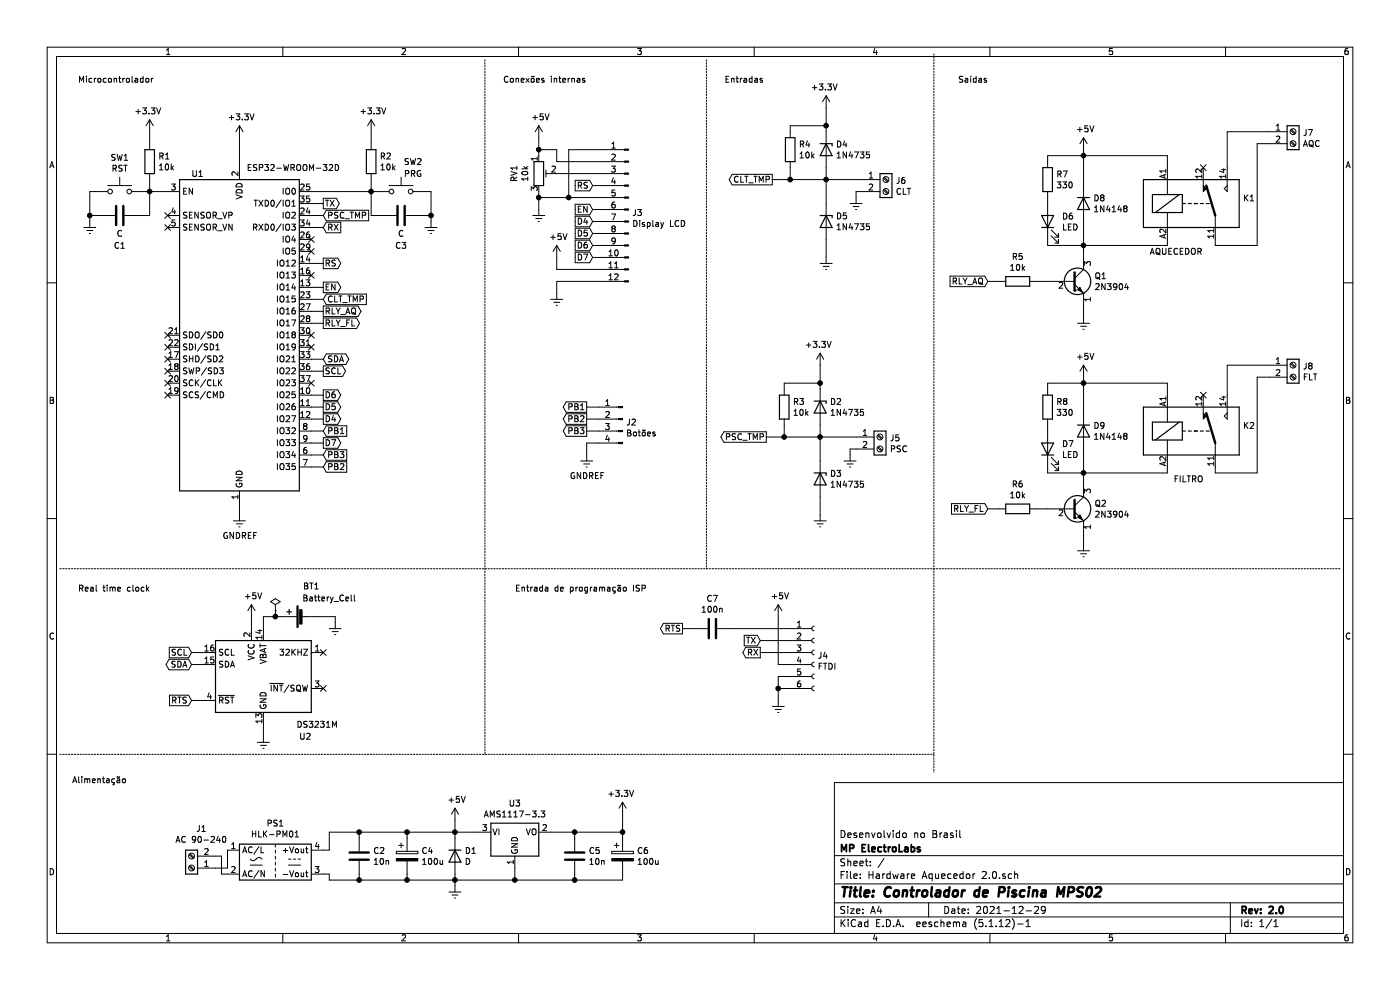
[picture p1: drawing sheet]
EESchema Schematic File Version 4
EELAYER 30 0
EELAYER END
$Descr A4 11693 8268
encoding utf-8
Sheet 1 1
Title "Controlador de Piscina MPS02"
Date "2021-12-29"
Rev "2.0"
Comp "MP ElectroLabs"
Comment1 "Desenvolvido no Brasil"
Comment2 ""
Comment3 ""
Comment4 ""
$EndDescr
Text GLabel 4900 3400 0    50   Output ~ 0
PB1
Wire Wire Line
	5000 3400 4900 3400
Text GLabel 4900 3500 0    50   Output ~ 0
PB2
Wire Wire Line
	5000 3500 4900 3500
Text GLabel 4900 3600 0    50   Output ~ 0
PB3
Wire Wire Line
	5000 3600 4900 3600
$Comp
L Relay:FINDER-36.11 K1
U 1 1
P 9950 1700
F 0 "K1" H 10380 1746 50  0000 L CNN
F 1 "AQUECEDOR" H 9600 1300 50  0000 L CNN
F 2 "Relay_THT:Relay_SPDT_Finder_36.11" H 11220 1670 50  0001 C CNN
F 3 "https://gfinder.findernet.com/public/attachments/36/EN/S36EN.pdf" H 9950 1700 50  0001 C CNN
	1    9950 1700
	1    0    0    -1  
$EndComp
$Comp
L Device:D D8
U 1 1
P 9050 1700
F 0 "D8" V 9004 1780 50  0000 L CNN
F 1 "1N4148" V 9095 1780 50  0000 L CNN
F 2 "Diode_THT:D_A-405_P7.62mm_Horizontal" H 9050 1700 50  0001 C CNN
F 3 "~" H 9050 1700 50  0001 C CNN
	1    9050 1700
	0    1    1    0   
$EndComp
$Comp
L Transistor_BJT:2N3904 Q1
U 1 1
P 8950 2350
F 0 "Q1" H 9140 2396 50  0000 L CNN
F 1 "2N3904" H 9140 2305 50  0000 L CNN
F 2 "Package_TO_SOT_THT:TO-92_Inline" H 9150 2275 50  0001 L CIN
F 3 "https://www.fairchildsemi.com/datasheets/2N/2N3904.pdf" H 8950 2350 50  0001 L CNN
	1    8950 2350
	1    0    0    -1  
$EndComp
$Comp
L power:GNDREF #PWR026
U 1 1
P 9050 2650
F 0 "#PWR026" H 9050 2400 50  0001 C CNN
F 1 "GNDREF" H 9055 2477 50  0001 C CNN
F 2 "" H 9050 2650 50  0001 C CNN
F 3 "" H 9050 2650 50  0001 C CNN
	1    9050 2650
	1    0    0    -1  
$EndComp
$Comp
L power:+5V #PWR025
U 1 1
P 9050 1250
F 0 "#PWR025" H 9050 1100 50  0001 C CNN
F 1 "+5V" H 9065 1423 50  0000 C CNN
F 2 "" H 9050 1250 50  0001 C CNN
F 3 "" H 9050 1250 50  0001 C CNN
	1    9050 1250
	1    0    0    -1  
$EndComp
$Comp
L Device:R R7
U 1 1
P 8750 1500
F 0 "R7" H 8820 1546 50  0000 L CNN
F 1 "330" H 8820 1455 50  0000 L CNN
F 2 "Resistor_SMD:R_0805_2012Metric_Pad1.20x1.40mm_HandSolder" V 8680 1500 50  0001 C CNN
F 3 "~" H 8750 1500 50  0001 C CNN
	1    8750 1500
	1    0    0    -1  
$EndComp
$Comp
L Device:LED D6
U 1 1
P 8750 1850
F 0 "D6" V 8789 1732 50  0000 R CNN
F 1 "LED" V 8698 1732 50  0000 R CNN
F 2 "LED_THT:LED_D3.0mm" H 8750 1850 50  0001 C CNN
F 3 "~" H 8750 1850 50  0001 C CNN
	1    8750 1850
	0    -1   -1   0   
$EndComp
Wire Wire Line
	9050 1250 9050 1300
Wire Wire Line
	8750 1350 8750 1300
Wire Wire Line
	8750 1300 9050 1300
Connection ~ 9050 1300
Wire Wire Line
	9050 1300 9050 1550
Wire Wire Line
	9750 1300 9750 1400
Wire Wire Line
	8750 1650 8750 1700
Wire Wire Line
	9050 2150 9050 2050
Wire Wire Line
	8750 2000 8750 2050
Wire Wire Line
	8750 2050 9050 2050
Connection ~ 9050 2050
Wire Wire Line
	9050 2050 9050 1850
Wire Wire Line
	9750 2000 9750 2050
Wire Wire Line
	9050 2650 9050 2550
Wire Wire Line
	9050 1300 9750 1300
Wire Wire Line
	9050 2050 9750 2050
$Comp
L Device:R R5
U 1 1
P 8500 2350
F 0 "R5" V 8293 2350 50  0000 C CNN
F 1 "10k" V 8384 2350 50  0000 C CNN
F 2 "Resistor_SMD:R_0805_2012Metric_Pad1.20x1.40mm_HandSolder" V 8430 2350 50  0001 C CNN
F 3 "~" H 8500 2350 50  0001 C CNN
	1    8500 2350
	0    1    1    0   
$EndComp
Text GLabel 8250 2350 0    50   Input ~ 0
RLY_AQ
Wire Wire Line
	8250 2350 8350 2350
Wire Wire Line
	8650 2350 8750 2350
$Comp
L Relay:FINDER-36.11 K2
U 1 1
P 9950 3600
F 0 "K2" H 10380 3646 50  0000 L CNN
F 1 "FILTRO" H 9800 3200 50  0000 L CNN
F 2 "Relay_THT:Relay_SPDT_Finder_36.11" H 11220 3570 50  0001 C CNN
F 3 "https://gfinder.findernet.com/public/attachments/36/EN/S36EN.pdf" H 9950 3600 50  0001 C CNN
	1    9950 3600
	1    0    0    -1  
$EndComp
$Comp
L Device:D D9
U 1 1
P 9050 3600
F 0 "D9" V 9004 3680 50  0000 L CNN
F 1 "1N4148" V 9095 3680 50  0000 L CNN
F 2 "Diode_THT:D_A-405_P7.62mm_Horizontal" H 9050 3600 50  0001 C CNN
F 3 "~" H 9050 3600 50  0001 C CNN
	1    9050 3600
	0    1    1    0   
$EndComp
$Comp
L Transistor_BJT:2N3904 Q2
U 1 1
P 8950 4250
F 0 "Q2" H 9140 4296 50  0000 L CNN
F 1 "2N3904" H 9140 4205 50  0000 L CNN
F 2 "Package_TO_SOT_THT:TO-92_Inline" H 9150 4175 50  0001 L CIN
F 3 "https://www.fairchildsemi.com/datasheets/2N/2N3904.pdf" H 8950 4250 50  0001 L CNN
	1    8950 4250
	1    0    0    -1  
$EndComp
$Comp
L power:GNDREF #PWR028
U 1 1
P 9050 4550
F 0 "#PWR028" H 9050 4300 50  0001 C CNN
F 1 "GNDREF" H 9055 4377 50  0001 C CNN
F 2 "" H 9050 4550 50  0001 C CNN
F 3 "" H 9050 4550 50  0001 C CNN
	1    9050 4550
	1    0    0    -1  
$EndComp
$Comp
L power:+5V #PWR027
U 1 1
P 9050 3150
F 0 "#PWR027" H 9050 3000 50  0001 C CNN
F 1 "+5V" H 9065 3323 50  0000 C CNN
F 2 "" H 9050 3150 50  0001 C CNN
F 3 "" H 9050 3150 50  0001 C CNN
	1    9050 3150
	1    0    0    -1  
$EndComp
$Comp
L Device:R R8
U 1 1
P 8750 3400
F 0 "R8" H 8820 3446 50  0000 L CNN
F 1 "330" H 8820 3355 50  0000 L CNN
F 2 "Resistor_SMD:R_0805_2012Metric_Pad1.20x1.40mm_HandSolder" V 8680 3400 50  0001 C CNN
F 3 "~" H 8750 3400 50  0001 C CNN
	1    8750 3400
	1    0    0    -1  
$EndComp
$Comp
L Device:LED D7
U 1 1
P 8750 3750
F 0 "D7" V 8789 3632 50  0000 R CNN
F 1 "LED" V 8698 3632 50  0000 R CNN
F 2 "LED_THT:LED_D3.0mm" H 8750 3750 50  0001 C CNN
F 3 "~" H 8750 3750 50  0001 C CNN
	1    8750 3750
	0    -1   -1   0   
$EndComp
Wire Wire Line
	9050 3150 9050 3200
Wire Wire Line
	8750 3250 8750 3200
Wire Wire Line
	8750 3200 9050 3200
Connection ~ 9050 3200
Wire Wire Line
	9050 3200 9050 3450
Wire Wire Line
	9750 3200 9750 3300
Wire Wire Line
	8750 3550 8750 3600
Wire Wire Line
	9050 4050 9050 3950
Wire Wire Line
	8750 3900 8750 3950
Wire Wire Line
	8750 3950 9050 3950
Connection ~ 9050 3950
Wire Wire Line
	9050 3950 9050 3750
Wire Wire Line
	9750 3900 9750 3950
Wire Wire Line
	9050 4550 9050 4450
Wire Wire Line
	9050 3200 9750 3200
Wire Wire Line
	9050 3950 9750 3950
$Comp
L Device:R R6
U 1 1
P 8500 4250
F 0 "R6" V 8293 4250 50  0000 C CNN
F 1 "10k" V 8384 4250 50  0000 C CNN
F 2 "Resistor_SMD:R_0805_2012Metric_Pad1.20x1.40mm_HandSolder" V 8430 4250 50  0001 C CNN
F 3 "~" H 8500 4250 50  0001 C CNN
	1    8500 4250
	0    1    1    0   
$EndComp
Text GLabel 8250 4250 0    50   Input ~ 0
RLY_FL
Wire Wire Line
	8250 4250 8350 4250
Wire Wire Line
	8650 4250 8750 4250
$Comp
L Connector:Screw_Terminal_01x02 J7
U 1 1
P 10800 1100
F 0 "J7" H 10880 1092 50  0000 L CNN
F 1 "AQC" H 10880 1001 50  0000 L CNN
F 2 "Connector_Phoenix_MC_HighVoltage:PhoenixContact_MC_1,5_2-G-5.08_1x02_P5.08mm_Horizontal" H 10800 1100 50  0001 C CNN
F 3 "~" H 10800 1100 50  0001 C CNN
	1    10800 1100
	1    0    0    -1  
$EndComp
Wire Wire Line
	10150 2000 10150 2050
Wire Wire Line
	10150 2050 10500 2050
Wire Wire Line
	10500 2050 10500 1200
Wire Wire Line
	10500 1200 10600 1200
Wire Wire Line
	10250 1400 10250 1100
Wire Wire Line
	10250 1100 10600 1100
$Comp
L Connector:Screw_Terminal_01x02 J8
U 1 1
P 10800 3050
F 0 "J8" H 10880 3042 50  0000 L CNN
F 1 "FLT" H 10880 2951 50  0000 L CNN
F 2 "Connector_Phoenix_MC_HighVoltage:PhoenixContact_MC_1,5_2-G-5.08_1x02_P5.08mm_Horizontal" H 10800 3050 50  0001 C CNN
F 3 "~" H 10800 3050 50  0001 C CNN
	1    10800 3050
	1    0    0    -1  
$EndComp
Wire Wire Line
	10150 3950 10500 3950
Wire Wire Line
	10500 3950 10500 3150
Wire Wire Line
	10500 3150 10600 3150
Wire Wire Line
	10250 3050 10600 3050
Wire Wire Line
	10150 3950 10150 3900
Wire Wire Line
	10250 3050 10250 3300
$Comp
L Device:R R4
U 1 1
P 6600 1250
F 0 "R4" H 6670 1296 50  0000 L CNN
F 1 "10k" H 6670 1205 50  0000 L CNN
F 2 "Resistor_SMD:R_0805_2012Metric_Pad1.20x1.40mm_HandSolder" V 6530 1250 50  0001 C CNN
F 3 "~" H 6600 1250 50  0001 C CNN
	1    6600 1250
	1    0    0    -1  
$EndComp
$Comp
L Connector:Screw_Terminal_01x02 J6
U 1 1
P 7400 1500
F 0 "J6" H 7480 1492 50  0000 L CNN
F 1 "CLT" H 7480 1401 50  0000 L CNN
F 2 "Connector_Phoenix_MC_HighVoltage:PhoenixContact_MC_1,5_2-G-5.08_1x02_P5.08mm_Horizontal" H 7400 1500 50  0001 C CNN
F 3 "~" H 7400 1500 50  0001 C CNN
	1    7400 1500
	1    0    0    -1  
$EndComp
$Comp
L Device:D_Zener D5
U 1 1
P 6900 1850
F 0 "D5" V 6854 1930 50  0000 L CNN
F 1 "1N4735" V 6945 1930 50  0000 L CNN
F 2 "Diode_THT:D_A-405_P7.62mm_Horizontal" H 6900 1850 50  0001 C CNN
F 3 "~" H 6900 1850 50  0001 C CNN
	1    6900 1850
	0    1    1    0   
$EndComp
$Comp
L Device:D_Zener D4
U 1 1
P 6900 1250
F 0 "D4" V 6854 1330 50  0000 L CNN
F 1 "1N4735" V 6945 1330 50  0000 L CNN
F 2 "Diode_THT:D_A-405_P7.62mm_Horizontal" H 6900 1250 50  0001 C CNN
F 3 "~" H 6900 1250 50  0001 C CNN
	1    6900 1250
	0    1    1    0   
$EndComp
$Comp
L power:GNDREF #PWR022
U 1 1
P 6900 2150
F 0 "#PWR022" H 6900 1900 50  0001 C CNN
F 1 "GNDREF" H 6905 1977 50  0001 C CNN
F 2 "" H 6900 2150 50  0001 C CNN
F 3 "" H 6900 2150 50  0001 C CNN
	1    6900 2150
	1    0    0    -1  
$EndComp
Wire Wire Line
	6600 1400 6600 1500
Wire Wire Line
	6600 1500 6900 1500
Wire Wire Line
	6900 1400 6900 1500
Connection ~ 6900 1500
Wire Wire Line
	6900 1500 7200 1500
Wire Wire Line
	6900 1700 6900 1500
Wire Wire Line
	6900 2150 6900 2000
$Comp
L power:GNDREF #PWR024
U 1 1
P 7150 1650
F 0 "#PWR024" H 7150 1400 50  0001 C CNN
F 1 "GNDREF" H 7350 1550 50  0001 C CNN
F 2 "" H 7150 1650 50  0001 C CNN
F 3 "" H 7150 1650 50  0001 C CNN
	1    7150 1650
	1    0    0    -1  
$EndComp
Wire Wire Line
	7200 1600 7150 1600
Wire Wire Line
	7150 1600 7150 1650
Wire Wire Line
	6600 1100 6600 1050
Wire Wire Line
	6600 1050 6900 1050
Connection ~ 6900 1050
Wire Wire Line
	6900 1050 6900 1100
Text GLabel 6450 1500 0    50   Output ~ 0
CLT_TMP
Wire Wire Line
	6450 1500 6600 1500
Connection ~ 6600 1500
$Comp
L Device:R R3
U 1 1
P 6550 3400
F 0 "R3" H 6620 3446 50  0000 L CNN
F 1 "10k" H 6620 3355 50  0000 L CNN
F 2 "Resistor_SMD:R_0805_2012Metric_Pad1.20x1.40mm_HandSolder" V 6480 3400 50  0001 C CNN
F 3 "~" H 6550 3400 50  0001 C CNN
	1    6550 3400
	1    0    0    -1  
$EndComp
$Comp
L Connector:Screw_Terminal_01x02 J5
U 1 1
P 7350 3650
F 0 "J5" H 7430 3642 50  0000 L CNN
F 1 "PSC" H 7430 3551 50  0000 L CNN
F 2 "Connector_Phoenix_MC_HighVoltage:PhoenixContact_MC_1,5_2-G-5.08_1x02_P5.08mm_Horizontal" H 7350 3650 50  0001 C CNN
F 3 "~" H 7350 3650 50  0001 C CNN
	1    7350 3650
	1    0    0    -1  
$EndComp
$Comp
L Device:D_Zener D3
U 1 1
P 6850 4000
F 0 "D3" V 6804 4080 50  0000 L CNN
F 1 "1N4735" V 6895 4080 50  0000 L CNN
F 2 "Diode_THT:D_A-405_P7.62mm_Horizontal" H 6850 4000 50  0001 C CNN
F 3 "~" H 6850 4000 50  0001 C CNN
	1    6850 4000
	0    1    1    0   
$EndComp
$Comp
L Device:D_Zener D2
U 1 1
P 6850 3400
F 0 "D2" V 6804 3480 50  0000 L CNN
F 1 "1N4735" V 6895 3480 50  0000 L CNN
F 2 "Diode_THT:D_A-405_P7.62mm_Horizontal" H 6850 3400 50  0001 C CNN
F 3 "~" H 6850 3400 50  0001 C CNN
	1    6850 3400
	0    1    1    0   
$EndComp
$Comp
L power:GNDREF #PWR020
U 1 1
P 6850 4300
F 0 "#PWR020" H 6850 4050 50  0001 C CNN
F 1 "GNDREF" H 6855 4127 50  0001 C CNN
F 2 "" H 6850 4300 50  0001 C CNN
F 3 "" H 6850 4300 50  0001 C CNN
	1    6850 4300
	1    0    0    -1  
$EndComp
Wire Wire Line
	6550 3550 6550 3650
Wire Wire Line
	6550 3650 6850 3650
Wire Wire Line
	6850 3550 6850 3650
Connection ~ 6850 3650
Wire Wire Line
	6850 3650 7150 3650
Wire Wire Line
	6850 3850 6850 3650
Wire Wire Line
	6850 4300 6850 4150
$Comp
L power:GNDREF #PWR023
U 1 1
P 7100 3800
F 0 "#PWR023" H 7100 3550 50  0001 C CNN
F 1 "GNDREF" H 7300 3700 50  0001 C CNN
F 2 "" H 7100 3800 50  0001 C CNN
F 3 "" H 7100 3800 50  0001 C CNN
	1    7100 3800
	1    0    0    -1  
$EndComp
Wire Wire Line
	7150 3750 7100 3750
Wire Wire Line
	7100 3750 7100 3800
Wire Wire Line
	6550 3250 6550 3200
Wire Wire Line
	6550 3200 6850 3200
Connection ~ 6850 3200
Wire Wire Line
	6850 3200 6850 3250
Text GLabel 6400 3650 0    50   Output ~ 0
PSC_TMP
Wire Wire Line
	6400 3650 6550 3650
Connection ~ 6550 3650
$Comp
L Connector:Conn_01x06_Female J4
U 1 1
P 6800 5450
F 0 "J4" H 6828 5426 50  0000 L CNN
F 1 "FTDI" H 6828 5335 50  0000 L CNN
F 2 "Connector_PinHeader_2.54mm:PinHeader_1x06_P2.54mm_Vertical" H 6800 5450 50  0001 C CNN
F 3 "~" H 6800 5450 50  0001 C CNN
	1    6800 5450
	1    0    0    -1  
$EndComp
$Comp
L power:GNDREF #PWR018
U 1 1
P 6500 5850
F 0 "#PWR018" H 6500 5600 50  0001 C CNN
F 1 "GNDREF" H 6505 5677 50  0001 C CNN
F 2 "" H 6500 5850 50  0001 C CNN
F 3 "" H 6500 5850 50  0001 C CNN
	1    6500 5850
	1    0    0    -1  
$EndComp
Wire Wire Line
	6600 5650 6500 5650
Wire Wire Line
	6500 5650 6500 5750
Wire Wire Line
	6600 5750 6500 5750
Connection ~ 6500 5750
Wire Wire Line
	6500 5750 6500 5850
$Comp
L power:+5V #PWR017
U 1 1
P 6500 5150
F 0 "#PWR017" H 6500 5000 50  0001 C CNN
F 1 "+5V" H 6515 5323 50  0000 C CNN
F 2 "" H 6500 5150 50  0001 C CNN
F 3 "" H 6500 5150 50  0001 C CNN
	1    6500 5150
	1    0    0    -1  
$EndComp
Wire Wire Line
	6600 5550 6500 5550
Wire Wire Line
	6500 5550 6500 5150
Text GLabel 6350 5450 0    50   Output ~ 0
RX
Text GLabel 6350 5350 0    50   Input ~ 0
TX
Text GLabel 5700 5250 0    50   Output ~ 0
RTS
Wire Wire Line
	6100 5250 6600 5250
Wire Wire Line
	5700 5250 5800 5250
$Comp
L Device:R_POT_TRIM RV1
U 1 1
P 4500 1450
F 0 "RV1" V 4293 1450 50  0000 C CNN
F 1 "10k" V 4384 1450 50  0000 C CNN
F 2 "Potentiometer_THT:Potentiometer_Runtron_RM-065_Vertical" H 4500 1450 50  0001 C CNN
F 3 "~" H 4500 1450 50  0001 C CNN
	1    4500 1450
	1    0    0    -1  
$EndComp
$Comp
L power:GNDREF #PWR013
U 1 1
P 4500 1750
F 0 "#PWR013" H 4500 1500 50  0001 C CNN
F 1 "GNDREF" H 4505 1577 50  0001 C CNN
F 2 "" H 4500 1750 50  0001 C CNN
F 3 "" H 4500 1750 50  0001 C CNN
	1    4500 1750
	1    0    0    -1  
$EndComp
Text GLabel 4950 1550 0    50   Input ~ 0
RS
Text GLabel 4950 1750 0    50   Input ~ 0
EN
Text GLabel 4950 2150 0    50   Input ~ 0
D7
Text GLabel 4950 2050 0    50   Input ~ 0
D6
Text GLabel 4950 1950 0    50   Input ~ 0
D5
Text GLabel 4950 1850 0    50   Input ~ 0
D4
$Comp
L power:GNDREF #PWR015
U 1 1
P 4650 2450
F 0 "#PWR015" H 4650 2200 50  0001 C CNN
F 1 "GNDREF" H 4655 2277 50  0001 C CNN
F 2 "" H 4650 2450 50  0001 C CNN
F 3 "" H 4650 2450 50  0001 C CNN
	1    4650 2450
	1    0    0    -1  
$EndComp
Wire Wire Line
	6350 5350 6600 5350
Wire Wire Line
	6600 5450 6350 5450
NoConn ~ 10050 1400
NoConn ~ 10050 3300
$Comp
L Device:CP C4
U 1 1
P 3400 7150
F 0 "C4" H 3518 7196 50  0000 L CNN
F 1 "100u" H 3518 7105 50  0000 L CNN
F 2 "Capacitor_THT:CP_Radial_D6.3mm_P2.50mm" H 3438 7000 50  0001 C CNN
F 3 "~" H 3400 7150 50  0001 C CNN
	1    3400 7150
	1    0    0    -1  
$EndComp
$Comp
L Device:C C2
U 1 1
P 3000 7150
F 0 "C2" H 3115 7196 50  0000 L CNN
F 1 "10n" H 3115 7105 50  0000 L CNN
F 2 "Capacitor_SMD:C_0805_2012Metric_Pad1.18x1.45mm_HandSolder" H 3038 7000 50  0001 C CNN
F 3 "~" H 3000 7150 50  0001 C CNN
	1    3000 7150
	1    0    0    -1  
$EndComp
$Comp
L Device:C C7
U 1 1
P 5950 5250
F 0 "C7" V 5698 5250 50  0000 C CNN
F 1 "100n" V 5789 5250 50  0000 C CNN
F 2 "Capacitor_SMD:C_0805_2012Metric_Pad1.18x1.45mm_HandSolder" H 5988 5100 50  0001 C CNN
F 3 "~" H 5950 5250 50  0001 C CNN
	1    5950 5250
	0    1    1    0   
$EndComp
$Comp
L Device:D D1
U 1 1
P 3800 7150
F 0 "D1" V 3754 7230 50  0000 L CNN
F 1 "D" V 3845 7230 50  0000 L CNN
F 2 "Diode_THT:D_A-405_P7.62mm_Horizontal" H 3800 7150 50  0001 C CNN
F 3 "~" H 3800 7150 50  0001 C CNN
	1    3800 7150
	0    1    1    0   
$EndComp
$Comp
L power:GNDREF #PWR011
U 1 1
P 3800 7400
F 0 "#PWR011" H 3800 7150 50  0001 C CNN
F 1 "GNDREF" H 3805 7227 50  0001 C CNN
F 2 "" H 3800 7400 50  0001 C CNN
F 3 "" H 3800 7400 50  0001 C CNN
	1    3800 7400
	1    0    0    -1  
$EndComp
$Comp
L power:+5V #PWR010
U 1 1
P 3800 6850
F 0 "#PWR010" H 3800 6700 50  0001 C CNN
F 1 "+5V" H 3815 7023 50  0000 C CNN
F 2 "" H 3800 6850 50  0001 C CNN
F 3 "" H 3800 6850 50  0001 C CNN
	1    3800 6850
	1    0    0    -1  
$EndComp
Wire Wire Line
	3800 6950 3800 7000
Wire Wire Line
	3800 6850 3800 6950
Connection ~ 3800 6950
Wire Wire Line
	3400 7000 3400 6950
Connection ~ 3400 6950
Wire Wire Line
	3400 6950 3800 6950
Wire Wire Line
	3000 7000 3000 6950
Wire Wire Line
	3000 6950 3400 6950
Wire Wire Line
	3800 7350 3800 7300
Wire Wire Line
	3800 7400 3800 7350
Connection ~ 3800 7350
Wire Wire Line
	3400 7300 3400 7350
Connection ~ 3400 7350
Wire Wire Line
	3400 7350 3800 7350
Wire Wire Line
	3000 7300 3000 7350
Wire Wire Line
	3000 7350 3400 7350
Wire Wire Line
	4000 6950 3800 6950
Wire Wire Line
	4950 1850 5050 1850
Wire Wire Line
	4950 1950 5050 1950
Wire Wire Line
	4950 2050 5050 2050
Wire Wire Line
	4950 2150 5050 2150
Wire Wire Line
	4950 1550 5050 1550
Wire Wire Line
	4950 1750 5050 1750
Wire Wire Line
	4650 2450 4650 2350
$Comp
L Converter_ACDC:HLK-PM01 PS1
U 1 1
P 2300 7200
F 0 "PS1" H 2300 7525 50  0000 C CNN
F 1 "HLK-PM01" H 2300 7434 50  0000 C CNN
F 2 "Converter_ACDC:Converter_ACDC_HiLink_HLK-PMxx" H 2300 6900 50  0001 C CNN
F 3 "http://www.hlktech.net/product_detail.php?ProId=54" H 2700 6850 50  0001 C CNN
	1    2300 7200
	1    0    0    -1  
$EndComp
Wire Wire Line
	2700 7100 2750 7100
Wire Wire Line
	2750 7100 2750 6950
Wire Wire Line
	2750 6950 3000 6950
Connection ~ 3000 6950
Wire Wire Line
	2700 7300 2750 7300
Wire Wire Line
	2750 7300 2750 7350
Wire Wire Line
	2750 7350 3000 7350
Connection ~ 3000 7350
$Comp
L Connector:Screw_Terminal_01x02 J1
U 1 1
P 1600 7250
F 0 "J1" H 1518 6925 50  0000 C CNN
F 1 "AC 90-240" H 1518 7016 50  0000 C CNN
F 2 "Connector_Phoenix_MC_HighVoltage:PhoenixContact_MC_1,5_2-G-5.08_1x02_P5.08mm_Horizontal" H 1600 7250 50  0001 C CNN
F 3 "~" H 1600 7250 50  0001 C CNN
	1    1600 7250
	-1   0    0    1   
$EndComp
Wire Notes Line
	500  4750 11200 4750
Wire Wire Line
	1800 7150 1850 7150
Wire Wire Line
	1850 7150 1850 7300
Wire Wire Line
	1850 7300 1900 7300
Wire Wire Line
	1800 7250 1900 7250
Wire Wire Line
	1900 7250 1900 7100
Text Notes 650  700  0    50   ~ 0
Microcontrolador
Text Notes 6050 700  0    50   ~ 0
Entradas
Text Notes 8000 700  0    50   ~ 0
Saídas
Text Notes 4300 4950 0    50   ~ 0
Entrada de programação ISP
Text Notes 650  4950 0    50   ~ 0
Real time clock
Text Notes 4200 700  0    50   ~ 0
Conexões internas\n
Text Notes 600  6550 0    50   ~ 0
Alimentação\n
$Comp
L Timer_RTC:DS3231M U2
U 1 1
P 2200 5650
F 0 "U2" H 2550 5150 50  0000 C CNN
F 1 "DS3231M" H 2650 5250 50  0000 C CNN
F 2 "Package_SO:SOIC-16W_7.5x10.3mm_P1.27mm" H 2200 5050 50  0001 C CNN
F 3 "http://datasheets.maximintegrated.com/en/ds/DS3231.pdf" H 2470 5700 50  0001 C CNN
	1    2200 5650
	1    0    0    -1  
$EndComp
$Comp
L power:GNDREF #PWR06
U 1 1
P 2200 6150
F 0 "#PWR06" H 2200 5900 50  0001 C CNN
F 1 "GNDREF" H 2205 5977 50  0001 C CNN
F 2 "" H 2200 6150 50  0001 C CNN
F 3 "" H 2200 6150 50  0001 C CNN
	1    2200 6150
	1    0    0    -1  
$EndComp
Text GLabel 1600 5450 0    50   Input ~ 0
SCL
Text GLabel 1600 5550 0    50   BiDi ~ 0
SDA
Wire Wire Line
	1700 5450 1600 5450
Wire Wire Line
	1700 5550 1600 5550
$Comp
L power:+5V #PWR05
U 1 1
P 2100 5150
F 0 "#PWR05" H 2100 5000 50  0001 C CNN
F 1 "+5V" H 2115 5323 50  0000 C CNN
F 2 "" H 2100 5150 50  0001 C CNN
F 3 "" H 2100 5150 50  0001 C CNN
	1    2100 5150
	1    0    0    -1  
$EndComp
Wire Wire Line
	2200 6150 2200 6050
Wire Wire Line
	2100 5250 2100 5150
$Comp
L Device:Battery_Cell BT1
U 1 1
P 2550 5150
F 0 "BT1" V 2800 5100 50  0000 C CNN
F 1 "Battery_Cell" V 2700 4950 50  0000 C CNN
F 2 "Battery:BatteryHolder_Keystone_103_1x20mm" V 2550 5210 50  0001 C CNN
F 3 "~" V 2550 5210 50  0001 C CNN
	1    2550 5150
	0    -1   -1   0   
$EndComp
$Comp
L power:GNDREF #PWR07
U 1 1
P 2800 5200
F 0 "#PWR07" H 2800 4950 50  0001 C CNN
F 1 "GNDREF" H 2805 5027 50  0001 C CNN
F 2 "" H 2800 5200 50  0001 C CNN
F 3 "" H 2800 5200 50  0001 C CNN
	1    2800 5200
	1    0    0    -1  
$EndComp
Wire Wire Line
	2800 5200 2800 5150
Wire Wire Line
	2800 5150 2650 5150
Wire Wire Line
	2350 5150 2300 5150
Wire Wire Line
	2200 5150 2200 5250
Text GLabel 1600 5850 0    50   Input ~ 0
RTS
Wire Wire Line
	1600 5850 1700 5850
NoConn ~ 2700 5450
NoConn ~ 2700 5750
$Comp
L power:PWR_FLAG #FLG01
U 1 1
P 2300 5100
F 0 "#FLG01" H 2300 5175 50  0001 C CNN
F 1 "PWR_FLAG" H 2300 5273 50  0001 C CNN
F 2 "" H 2300 5100 50  0001 C CNN
F 3 "~" H 2300 5100 50  0001 C CNN
	1    2300 5100
	1    0    0    -1  
$EndComp
Wire Wire Line
	2300 5100 2300 5150
Connection ~ 2300 5150
Wire Wire Line
	2300 5150 2200 5150
$Comp
L RF_Module:ESP32-WROOM-32D U1
U 1 1
P 2000 2800
F 0 "U1" H 1650 4150 50  0000 C CNN
F 1 "ESP32-WROOM-32D" H 2450 4200 50  0000 C CNN
F 2 "RF_Module:ESP32-WROOM-32" H 2000 1300 50  0001 C CNN
F 3 "https://www.espressif.com/sites/default/files/documentation/esp32-wroom-32d_esp32-wroom-32u_datasheet_en.pdf" H 1700 2850 50  0001 C CNN
	1    2000 2800
	1    0    0    -1  
$EndComp
Text GLabel 2700 3800 2    50   Input ~ 0
PB3
Wire Wire Line
	2600 3800 2700 3800
$Comp
L Switch:SW_Push SW2
U 1 1
P 3350 1600
F 0 "SW2" H 3450 1850 50  0000 C CNN
F 1 "PRG" H 3450 1750 50  0000 C CNN
F 2 "Button_Switch_THT:SW_PUSH_6mm" H 3350 1800 50  0001 C CNN
F 3 "~" H 3350 1800 50  0001 C CNN
	1    3350 1600
	1    0    0    -1  
$EndComp
Wire Wire Line
	2600 3900 2700 3900
Text GLabel 2700 3900 2    50   Input ~ 0
PB2
Wire Wire Line
	2600 3600 2700 3600
Text GLabel 2700 3600 2    50   Input ~ 0
PB1
Wire Wire Line
	2700 3500 2600 3500
Wire Wire Line
	2700 3400 2600 3400
Wire Wire Line
	2700 2400 2600 2400
Wire Wire Line
	2700 3300 2600 3300
Wire Wire Line
	2700 3700 2600 3700
Text GLabel 2700 2400 2    50   Output ~ 0
EN
Text GLabel 2700 3500 2    50   Output ~ 0
D4
Text GLabel 2700 3400 2    50   Output ~ 0
D5
Text GLabel 2700 3300 2    50   Output ~ 0
D6
Text GLabel 2700 3700 2    50   Output ~ 0
D7
Wire Wire Line
	2600 3000 2700 3000
Wire Wire Line
	2600 3100 2700 3100
Text GLabel 2700 3000 2    50   BiDi ~ 0
SDA
Text GLabel 2700 3100 2    50   Output ~ 0
SCL
$Comp
L Device:C C3
U 1 1
P 3350 1800
F 0 "C3" V 3600 1800 50  0000 C CNN
F 1 "C" V 3500 1800 50  0000 C CNN
F 2 "Capacitor_SMD:C_0805_2012Metric_Pad1.18x1.45mm_HandSolder" H 3388 1650 50  0001 C CNN
F 3 "~" H 3350 1800 50  0001 C CNN
	1    3350 1800
	0    1    1    0   
$EndComp
$Comp
L Device:R R2
U 1 1
P 3100 1350
F 0 "R2" H 3170 1396 50  0000 L CNN
F 1 "10k" H 3170 1305 50  0000 L CNN
F 2 "Resistor_SMD:R_0805_2012Metric_Pad1.20x1.40mm_HandSolder" V 3030 1350 50  0001 C CNN
F 3 "~" H 3100 1350 50  0001 C CNN
	1    3100 1350
	1    0    0    -1  
$EndComp
$Comp
L power:GNDREF #PWR09
U 1 1
P 3600 1850
F 0 "#PWR09" H 3600 1600 50  0001 C CNN
F 1 "GNDREF" H 3605 1677 50  0001 C CNN
F 2 "" H 3600 1850 50  0001 C CNN
F 3 "" H 3600 1850 50  0001 C CNN
	1    3600 1850
	1    0    0    -1  
$EndComp
Wire Wire Line
	3550 1600 3600 1600
Wire Wire Line
	3600 1600 3600 1800
Wire Wire Line
	3500 1800 3600 1800
Connection ~ 3600 1800
Wire Wire Line
	3600 1800 3600 1850
Wire Wire Line
	3150 1600 3100 1600
Wire Wire Line
	3200 1800 3100 1800
Wire Wire Line
	3100 1800 3100 1600
Connection ~ 3100 1600
Wire Wire Line
	3100 1600 3100 1500
$Comp
L power:+3.3V #PWR08
U 1 1
P 3100 1100
F 0 "#PWR08" H 3100 950 50  0001 C CNN
F 1 "+3.3V" H 3115 1273 50  0000 C CNN
F 2 "" H 3100 1100 50  0001 C CNN
F 3 "" H 3100 1100 50  0001 C CNN
	1    3100 1100
	1    0    0    -1  
$EndComp
Wire Wire Line
	3100 1200 3100 1100
$Comp
L Switch:SW_Push SW1
U 1 1
P 1000 1600
F 0 "SW1" H 1000 1885 50  0000 C CNN
F 1 "RST" H 1000 1794 50  0000 C CNN
F 2 "Button_Switch_THT:SW_PUSH_6mm" H 1000 1800 50  0001 C CNN
F 3 "~" H 1000 1800 50  0001 C CNN
	1    1000 1600
	-1   0    0    -1  
$EndComp
$Comp
L Device:C C1
U 1 1
P 1000 1800
F 0 "C1" V 1250 1800 50  0000 C CNN
F 1 "C" V 1150 1800 50  0000 C CNN
F 2 "Capacitor_SMD:C_0805_2012Metric_Pad1.18x1.45mm_HandSolder" H 1038 1650 50  0001 C CNN
F 3 "~" H 1000 1800 50  0001 C CNN
	1    1000 1800
	0    -1   1    0   
$EndComp
$Comp
L Device:R R1
U 1 1
P 1250 1350
F 0 "R1" H 1180 1396 50  0000 R CNN
F 1 "10k" H 1180 1305 50  0000 R CNN
F 2 "Resistor_SMD:R_0805_2012Metric_Pad1.20x1.40mm_HandSolder" V 1180 1350 50  0001 C CNN
F 3 "~" H 1250 1350 50  0001 C CNN
	1    1250 1350
	-1   0    0    -1  
$EndComp
$Comp
L power:GNDREF #PWR01
U 1 1
P 750 1850
F 0 "#PWR01" H 750 1600 50  0001 C CNN
F 1 "GNDREF" H 755 1677 50  0001 C CNN
F 2 "" H 750 1850 50  0001 C CNN
F 3 "" H 750 1850 50  0001 C CNN
	1    750  1850
	-1   0    0    -1  
$EndComp
Wire Wire Line
	800  1600 750  1600
Wire Wire Line
	750  1600 750  1800
Wire Wire Line
	850  1800 750  1800
Connection ~ 750  1800
Wire Wire Line
	750  1800 750  1850
Wire Wire Line
	1200 1600 1250 1600
Wire Wire Line
	1150 1800 1250 1800
Wire Wire Line
	1250 1800 1250 1600
Connection ~ 1250 1600
Wire Wire Line
	1250 1600 1250 1500
$Comp
L power:+3.3V #PWR02
U 1 1
P 1250 1100
F 0 "#PWR02" H 1250 950 50  0001 C CNN
F 1 "+3.3V" H 1265 1273 50  0000 C CNN
F 2 "" H 1250 1100 50  0001 C CNN
F 3 "" H 1250 1100 50  0001 C CNN
	1    1250 1100
	-1   0    0    -1  
$EndComp
Wire Wire Line
	1250 1200 1250 1100
Wire Wire Line
	1250 1600 1400 1600
$Comp
L power:+3.3V #PWR03
U 1 1
P 2000 1150
F 0 "#PWR03" H 2000 1000 50  0001 C CNN
F 1 "+3.3V" H 2015 1323 50  0000 C CNN
F 2 "" H 2000 1150 50  0001 C CNN
F 3 "" H 2000 1150 50  0001 C CNN
	1    2000 1150
	1    0    0    -1  
$EndComp
$Comp
L power:GNDREF #PWR04
U 1 1
P 2000 4300
F 0 "#PWR04" H 2000 4050 50  0001 C CNN
F 1 "GNDREF" H 2005 4127 50  0000 C CNN
F 2 "" H 2000 4300 50  0001 C CNN
F 3 "" H 2000 4300 50  0001 C CNN
	1    2000 4300
	1    0    0    -1  
$EndComp
Wire Wire Line
	2000 4300 2000 4200
Wire Wire Line
	2000 1400 2000 1150
Text GLabel 2700 1900 2    50   Input ~ 0
RX
Text GLabel 2700 1700 2    50   Output ~ 0
TX
Wire Wire Line
	2700 1700 2600 1700
Wire Wire Line
	2700 1900 2600 1900
Wire Wire Line
	2700 2200 2600 2200
Text GLabel 2700 2200 2    50   Output ~ 0
RS
$Comp
L Connector:Conn_01x12_Male J3
U 1 1
P 5250 1750
F 0 "J3" H 5222 1724 50  0000 R CNN
F 1 "Display LCD" H 5222 1633 50  0000 R CNN
F 2 "Connector_JST:JST_XH_B12B-XH-A_1x12_P2.50mm_Vertical" H 5250 1750 50  0001 C CNN
F 3 "~" H 5250 1750 50  0001 C CNN
	1    5250 1750
	-1   0    0    -1  
$EndComp
$Comp
L power:+5V #PWR012
U 1 1
P 4500 1150
F 0 "#PWR012" H 4500 1000 50  0001 C CNN
F 1 "+5V" H 4515 1323 50  0000 C CNN
F 2 "" H 4500 1150 50  0001 C CNN
F 3 "" H 4500 1150 50  0001 C CNN
	1    4500 1150
	1    0    0    -1  
$EndComp
Wire Wire Line
	4650 1450 5050 1450
Wire Wire Line
	4500 1750 4500 1650
Wire Wire Line
	4750 1650 4500 1650
Connection ~ 4500 1650
Wire Wire Line
	4500 1650 4500 1600
$Comp
L power:+5V #PWR014
U 1 1
P 4650 2150
F 0 "#PWR014" H 4650 2000 50  0001 C CNN
F 1 "+5V" H 4665 2323 50  0000 C CNN
F 2 "" H 4650 2150 50  0001 C CNN
F 3 "" H 4650 2150 50  0001 C CNN
	1    4650 2150
	1    0    0    -1  
$EndComp
Wire Wire Line
	4650 2150 4650 2250
Wire Wire Line
	4650 2250 5050 2250
Wire Wire Line
	4650 2350 5050 2350
Wire Wire Line
	4500 1150 4500 1250
Wire Wire Line
	4750 1250 5050 1250
Wire Wire Line
	4750 1250 4750 1650
Wire Wire Line
	5050 1350 4650 1350
Wire Wire Line
	4650 1350 4650 1250
Wire Wire Line
	4650 1250 4500 1250
Connection ~ 4500 1250
Wire Wire Line
	4500 1250 4500 1300
Wire Wire Line
	5050 1650 4750 1650
Connection ~ 4750 1650
$Comp
L Connector:Conn_01x04_Male J2
U 1 1
P 5200 3500
F 0 "J2" H 5172 3474 50  0000 R CNN
F 1 "Botões" H 5172 3383 50  0000 R CNN
F 2 "Connector_JST:JST_XH_B4B-XH-A_1x04_P2.50mm_Vertical" H 5200 3500 50  0001 C CNN
F 3 "~" H 5200 3500 50  0001 C CNN
	1    5200 3500
	-1   0    0    -1  
$EndComp
$Comp
L power:GNDREF #PWR016
U 1 1
P 4900 3800
F 0 "#PWR016" H 4900 3550 50  0001 C CNN
F 1 "GNDREF" H 4905 3627 50  0000 C CNN
F 2 "" H 4900 3800 50  0001 C CNN
F 3 "" H 4900 3800 50  0001 C CNN
	1    4900 3800
	1    0    0    -1  
$EndComp
Wire Wire Line
	4900 3800 4900 3700
Wire Wire Line
	4900 3700 5000 3700
Wire Notes Line
	5900 500  5900 4750
$Comp
L Regulator_Linear:AMS1117-3.3 U3
U 1 1
P 4300 6950
F 0 "U3" H 4300 7192 50  0000 C CNN
F 1 "AMS1117-3.3" H 4300 7101 50  0000 C CNN
F 2 "Package_TO_SOT_SMD:SOT-223-3_TabPin2" H 4300 7150 50  0001 C CNN
F 3 "http://www.advanced-monolithic.com/pdf/ds1117.pdf" H 4400 6700 50  0001 C CNN
	1    4300 6950
	1    0    0    -1  
$EndComp
$Comp
L Device:CP C6
U 1 1
P 5200 7150
F 0 "C6" H 5318 7196 50  0000 L CNN
F 1 "100u" H 5318 7105 50  0000 L CNN
F 2 "Capacitor_THT:CP_Radial_D6.3mm_P2.50mm" H 5238 7000 50  0001 C CNN
F 3 "~" H 5200 7150 50  0001 C CNN
	1    5200 7150
	1    0    0    -1  
$EndComp
$Comp
L Device:C C5
U 1 1
P 4800 7150
F 0 "C5" H 4915 7196 50  0000 L CNN
F 1 "10n" H 4915 7105 50  0000 L CNN
F 2 "Capacitor_SMD:C_0805_2012Metric_Pad1.18x1.45mm_HandSolder" H 4838 7000 50  0001 C CNN
F 3 "~" H 4800 7150 50  0001 C CNN
	1    4800 7150
	1    0    0    -1  
$EndComp
Wire Wire Line
	4800 7000 4800 6950
Connection ~ 4800 6950
Wire Wire Line
	4800 6950 4600 6950
Wire Wire Line
	5200 7000 5200 6950
Connection ~ 5200 6950
Wire Wire Line
	5200 6950 4800 6950
Wire Wire Line
	3800 7350 4300 7350
Wire Wire Line
	4300 7250 4300 7350
Connection ~ 4300 7350
Wire Wire Line
	4300 7350 4800 7350
Wire Wire Line
	4800 7300 4800 7350
Connection ~ 4800 7350
Wire Wire Line
	4800 7350 5200 7350
Wire Wire Line
	5200 7300 5200 7350
Wire Notes Line
	500  6300 7800 6300
Wire Notes Line
	7800 450  7800 6450
Wire Notes Line
	4050 500  4050 6300
$Comp
L power:+3.3V #PWR021
U 1 1
P 6900 900
F 0 "#PWR021" H 6900 750 50  0001 C CNN
F 1 "+3.3V" H 6915 1073 50  0000 C CNN
F 2 "" H 6900 900 50  0001 C CNN
F 3 "" H 6900 900 50  0001 C CNN
	1    6900 900 
	-1   0    0    -1  
$EndComp
Wire Wire Line
	6900 900  6900 1050
$Comp
L power:+3.3V #PWR019
U 1 1
P 6850 3050
F 0 "#PWR019" H 6850 2900 50  0001 C CNN
F 1 "+3.3V" H 6865 3223 50  0000 C CNN
F 2 "" H 6850 3050 50  0001 C CNN
F 3 "" H 6850 3050 50  0001 C CNN
	1    6850 3050
	-1   0    0    -1  
$EndComp
Wire Wire Line
	6850 3050 6850 3200
Wire Wire Line
	3100 1600 2600 1600
Text GLabel 2700 1800 2    50   Input ~ 0
PSC_TMP
Wire Wire Line
	2700 1800 2600 1800
Text GLabel 2700 2500 2    50   Input ~ 0
CLT_TMP
Wire Wire Line
	2700 2500 2600 2500
Text GLabel 2700 2600 2    50   Output ~ 0
RLY_AQ
Text GLabel 2700 2700 2    50   Output ~ 0
RLY_FL
Wire Wire Line
	2700 2600 2600 2600
Wire Wire Line
	2700 2700 2600 2700
NoConn ~ 1400 2800
NoConn ~ 1400 2900
NoConn ~ 1400 3000
NoConn ~ 1400 3100
NoConn ~ 1400 3200
NoConn ~ 1400 3300
NoConn ~ 2600 2800
NoConn ~ 2600 2900
NoConn ~ 2600 2300
NoConn ~ 2600 2100
NoConn ~ 2600 2000
NoConn ~ 2600 3200
NoConn ~ 1400 1800
NoConn ~ 1400 1900
$Comp
L power:+3.3V #PWR0101
U 1 1
P 5200 6800
F 0 "#PWR0101" H 5200 6650 50  0001 C CNN
F 1 "+3.3V" H 5215 6973 50  0000 C CNN
F 2 "" H 5200 6800 50  0001 C CNN
F 3 "" H 5200 6800 50  0001 C CNN
	1    5200 6800
	-1   0    0    -1  
$EndComp
Wire Wire Line
	5200 6800 5200 6950
$EndSCHEMATC
